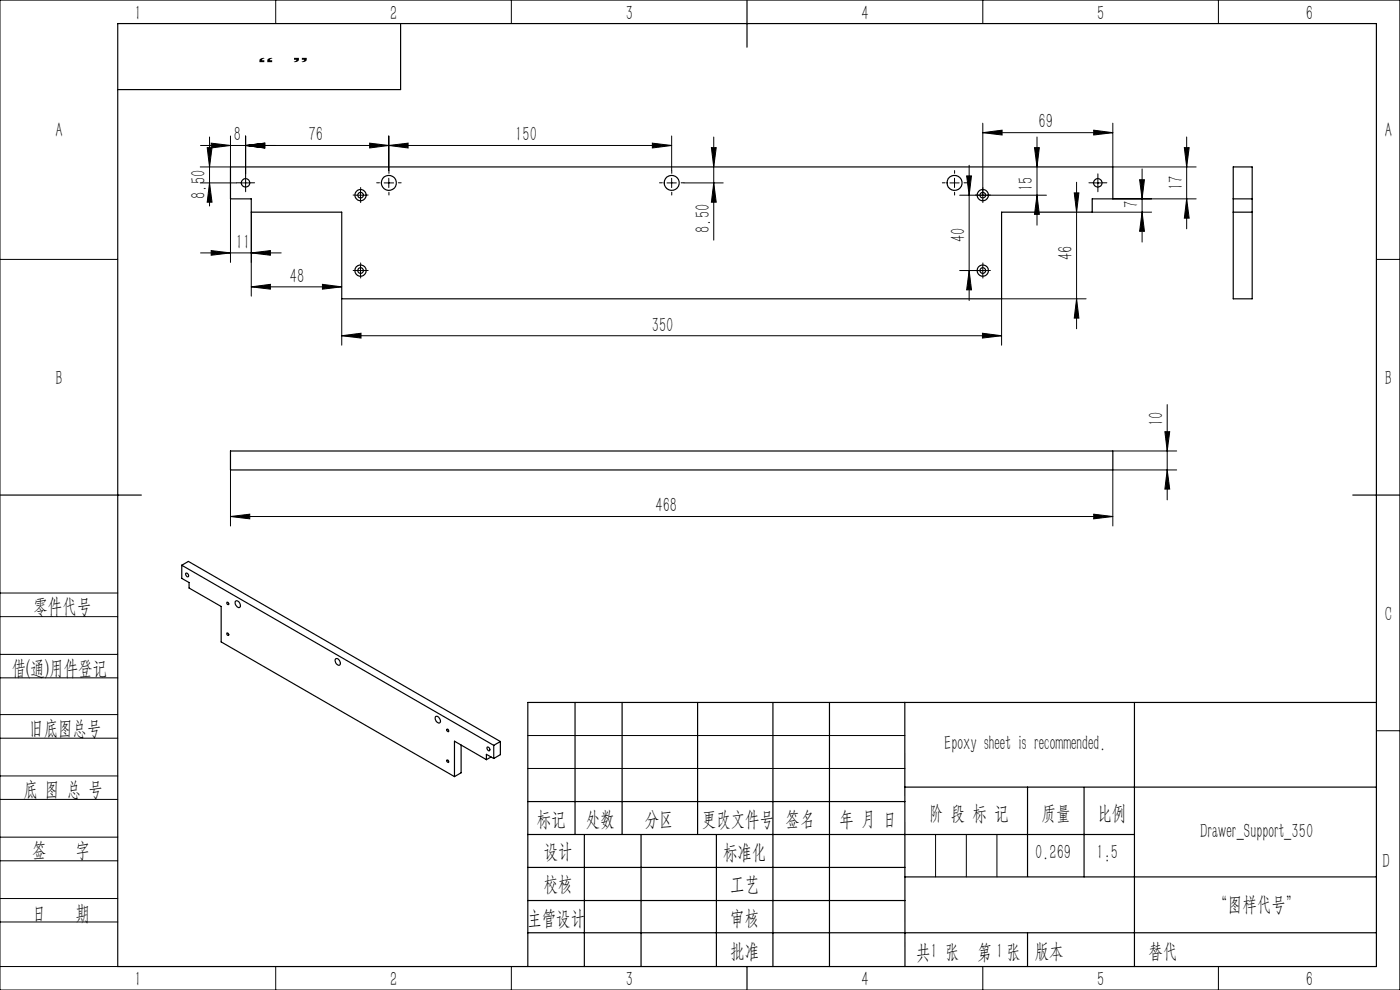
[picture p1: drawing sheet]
<svg xmlns="http://www.w3.org/2000/svg" width="297mm" height="210mm" viewBox="0 0 297 210" stroke-linecap="round" stroke-linejoin="round" font-family="sans-serif">
<g fill="none" stroke="#000" stroke-width=".21">
<path d="M0 0h297v210h-297zM58.5 0v5M108.5 0v5M208.5 0v5M258.5 0v5M42.5 38.8h7.7M42.5 30.9h100M44 31.3h1l-.6 4.1zM44.4 38.8l.6 4.1h-1zM44.4 29.1v14.6M44.8 30.4l4.1 .5-4.1 .5zM48.9 28.8v6.6h-6.4"/>
<path d="M51.1 38.8h2M52.1 30.9l4.1-.5v1zM52.1 28.8v8.1M52.1 37.8v2M78.4 30.4l4.1 .5-4.1 .5zM81.5 38.8h2M82.5 37.8v2M82.5 30.9l4.1-.5v1zM82.5 28.8v7.4M138.4 30.4l4.1 .5-4.1 .5zM141.5 38.8h2M142.5 28.8v7.4"/>
<path d="M142.5 37.8v2M145.1 38.8h8.3M150.9 31.3h1l-.5 4.1zM151.4 38.8l.5 4.1h-1zM151.4 29.1v21.8M201.5 38.8h2M202.5 37.8v2M205.1 37.3h1l-.5 4.1zM205.6 35.1v28.6M208.5 28.1l4.1-.5v1zM208.5 26.1v16.3M208.5 28.1h27.6"/>
<path d="M219.5 31.3h1l-.5 4.1zM220 29.1v18.7M228.4 38.7v31M231.9 38.8h2M232 27.6l4.1 .5-4.1 .5zM232.9 37.8v2M236.1 26.1v9.3h17.7M241.8 38.1h1l-.5 4.1zM242.3 35.8v15.6M251.2 31.3h1.1l-.6 4.1zM251.7 29.1v19.4M0 55h25"/>
<path d="M42.5 53.6h17.2M44.8 53.2l4.1 .4-4.1 .5zM48.9 42.2v13.5M53.3 53.6l4.1-.4v.9zM53.3 45v17.8M75.5 41.4h2M75.5 57.4h2M76.5 40.4v2M76.5 56.4v2M203.6 41.4h18.4M203.6 57.4h5.9M205.6 57.4l.5 4.1h-1z"/>
<path d="M208.5 56.4v2M220 41.4l.5 4.1h-1zM227.9 40.9h1l-.5 4.1zM231.7 45h12.6M236.1 42.2h17.7M242.3 45l.5 4.1h-1zM251.7 42.2l.6 4.1h-1.1zM292 55h5M53.3 60.8l4.1-.5v1zM53.3 60.8h19.2M68.4 60.3l4.1 .5-4.1 .5zM72.5 71.2l4.1-.5v1z"/>
<path d="M72.5 63.4v9.8M72.5 71.2h140M208.4 70.7l4.1 .5-4.1 .5zM228.4 63.4l.5 4.1h-1zM230.4 63.4h-17.9v9.8M48.9 99.7v11.9M236.1 95.7h13.5M247.1 91.6h1l-.5 4.1zM247.6 85.8v20.2M247.6 99.7l.5 4h-1zM249.6 99.7h-13.5v11.9M48.9 109.6l4.1-.5v1z"/>
<path d="M48.9 109.6h187.2M232 109.1l4.1 .5-4.1 .5zM0 138.8h25M0 125.8h25M0 130.8h25M0 143.8h25M0 156.6h25M0 151.6h25M112 156h80M292 155h5M0 169.6h25M0 164.6h25"/>
<path d="M0 177.6h25M112 163h80M198.5 177v9M205 177v9M211.5 177v9M0 182.6h25M0 190.6h25M0 195.6h25M0 205h25M58.5 205v5M108.5 205v5M208.5 205v5"/>
<path d="M258.5 205v5"/>
</g>
<g fill="none" stroke="#000" stroke-width=".21" stroke-dasharray="30.5 1.3 1.3 1.3">
<path d="M51.1 38.8h-.9M52.1 37.8v-.9M52.1 39.8v.9M53.1 38.8h.9M80.5 38.8h-.6M82.5 36.8v-.6M84.5 38.8h.6M140.5 38.8h-.6M142.5 36.8v-.6M144.5 38.8h.6M200.5 38.8h-.6M202.5 36.8v-.6"/>
<path d="M204.5 38.8h.6M231.9 38.8h-.9M232.9 37.8v-.9M232.9 39.8v.9M233.9 38.8h.9M75.5 57.4h-.6M75.5 41.4h-.6M76.5 56.4v-.6M76.5 58.4v.6M76.5 40.4v-.6M76.5 42.4v.6M77.5 57.4h.6"/>
<path d="M77.5 41.4h.6M82.5 40.8v.6M142.5 40.8v.6M202.5 40.8v.6M207.5 41.4h-.6M207.5 57.4h-.6M208.5 40.4v-.6M208.5 42.4v.6M208.5 56.4v-.6M208.5 58.4v.6M209.5 41.4h.6M209.5 57.4h.6"/>
</g>
<g fill="none" stroke="#000" stroke-width=".25">
<path d="M25 5h267v200h-267zM85 5v14h-60M158.5 0v10M48.9 35.4h187.2v6.8h-4.4v2.8h-19.2v18.4h-140v-18.4h-19.2v-2.8h-4.4zM261.6 35.4h4v28h-4zM261.6 45h4M261.6 42.2h4M48.9 95.7h187.2v4h-187.2zM0 105h30M38.6 119.9l66.1 38.2M38.6 119.9l1.4-.8 66.2 38.2M38.6 119.9v2.8l1.5 .9v1.1l6.8 3.9v7.6l49.5 28.5"/>
<path d="M287 105h10M39.4 121.6a.43 .43 0 0 1 .5 .2 .43 .43 0 0 1-.1 .6l-.3-.3zM48.2 127.7a.26 .26 0 0 1 .3 .2 .26 .26 0 0 1-.2 .3l-.1-.1zM48.2 134.3a.28 .28 0 0 1 .3 .1 .28 .28 0 0 1-.2 .4l-.2-.3zM50 127.5a.87 .87 0 0 1 .9 .4 .87 .87 0 0 1-.1 1 .94 .94 0 0 1-.8-1.4zM71.2 139.7a.88 .88 0 0 1 .8 .5 .88 .88 0 0 1 0 .9 .94 .94 0 0 1-.8-1.4zM92.4 152.1a.83 .83 0 0 1 .9 .2 .83 .83 0 0 1 0 1 .87 .87 0 0 1-.9-1.2zM94.8 154.7a.29 .29 0 0 1 .3 .1 .29 .29 0 0 1 0 .4l-.3-.2zM97.8 158v5.9l-1.4 .8M103.3 158.5a.43 .43 0 0 1 .5 .2 .43 .43 0 0 1 0 .6l-.4-.3zM104.7 158.1v2.8M106.2 157.3l-1.5 .8"/>
<path d="M106.2 157.3v2.8l-1.5 .8M122 149v28M132 149v28M148 149v28M164 149v56M176 149v56M191.9 149l.1 56M240.7 149v56M292 149h-180v56M94.8 161.2a.29 .29 0 0 1 .3 .2 .29 .29 0 0 1 0 .3l-.3-.1zM103.2 161.1l-6.8-3.9v7.5M104.2 160.6l-1 .5"/>
<path d="M104.7 160.9l-1.5-.9v1.1M112 177h128.7M112 170h80M124 177v28M136 177v28M152 177v28M191.9 167h100.1M218 167v18.9M230 167v19M112 197.9h180M112 184h80M112 191h80"/>
<path d="M192 186h100M218 197.9v7.1M158.5 205v5"/>
<circle cx="52.1" cy="38.8" r=".91"/>
<circle cx="82.5" cy="38.8" r="1.59"/>
<circle cx="142.5" cy="38.8" r="1.59"/>
<circle cx="202.5" cy="38.8" r="1.59"/>
<circle cx="232.9" cy="38.8" r=".91"/>
<circle cx="76.5" cy="57.4" r="1.2"/>
<circle cx="76.5" cy="41.4" r="1.2"/>
<circle cx="76.5" cy="57.4" r=".6"/>
<circle cx="76.5" cy="41.4" r=".59"/>
<circle cx="208.5" cy="57.4" r=".6"/>
<circle cx="208.5" cy="57.4" r="1.2"/>
<circle cx="208.5" cy="41.4" r="1.2"/>
<circle cx="208.5" cy="41.4" r=".6"/>
</g>
<g fill="#000">
<path d="M44.8 30.4l4.1 .5-4.1 .5zM52.1 30.9l4.1-.5v1zM52.1 30.9l4.1-.5v1zM78.4 30.4l4.1 .5-4.1 .5zM82.5 30.9l4.1-.5v1zM138.4 30.4l4.1 .5-4.1 .5zM48.9 109.6l4.1-.5v1zM232 109.1l4.1 .5-4.1 .5z"/>
<path d="M53.3 53.6l4.1-.4v.9zM44.8 53.2l4.1 .4-4.1 .5z"/>
<path d="M220 41.4l.5 4.1h-1zM219.5 31.3h1l-.5 4.1zM44.4 38.8l.6 4.1h-1zM44 31.3h1l-.6 4.1zM151.4 38.8l.5 4.1h-1zM150.9 31.3h1l-.5 4.1z"/>
<path d="M227.9 40.9h1l-.5 4.1zM228.4 63.4l.5 4.1h-1zM241.8 38.1h1l-.5 4.1zM242.3 45l.5 4.1h-1zM251.2 31.3h1.1l-.6 4.1zM251.7 42.2l.6 4.1h-1.1zM205.1 37.3h1l-.5 4.1zM205.6 57.4l.5 4.1h-1zM247.1 91.6h1l-.5 4.1zM247.6 99.7l.5 4h-1z"/>
<path d="M68.4 60.3l4.1 .5-4.1 .5zM53.3 60.8l4.1-.5v1zM208.4 70.7l4.1 .5-4.1 .5zM72.5 71.2l4.1-.5v1zM232 27.6l4.1 .5-4.1 .5zM208.5 28.1l4.1-.5v1z"/>
</g>
<g font-size="4.4">
<text x="28.5" y="4.2">1</text>
<text x="82.8" y="4.2">2</text>
<text x="132.8" y="4.2">3</text>
<text x="182.8" y="4.2">4</text>
<text x="232.7" y="4.2">5</text>
<text x="277" y="4.2">6</text>
<text x="11.8" y="29.1">A</text>
<text x="49.6" y="30">8</text>
<text x="65.5" y="30">76</text>
<text x="109.3" y="30">150</text>
<text x="220.3" y="27.2">69</text>
<text x="293.8" y="29.1">A</text>
<text x="219.1" y="40.6" transform="rotate(-90 219.1 40.6)">15</text>
<text x="250.9" y="40.4" transform="rotate(-90 250.9 40.4)">17</text>
<text x="43.6" y="42.2" transform="rotate(-90 43.6 42.2)">8.50</text>
<text x="241.4" y="44.2" transform="rotate(-90 241.4 44.2)">7</text>
<text x="50" y="52.8">11</text>
<text x="150.6" y="49.4" transform="rotate(-90 150.6 49.4)">8.50</text>
<text x="204.7" y="51.4" transform="rotate(-90 204.7 51.4)">40</text>
<text x="61.5" y="59.9">48</text>
<text x="227.5" y="55.2" transform="rotate(-90 227.5 55.2)">46</text>
<text x="138.3" y="70.3">350</text>
<text x="11.8" y="81.6">B</text>
<text x="293.8" y="81.6">B</text>
<text x="246.8" y="90.4" transform="rotate(-90 246.8 90.4)">10</text>
<text x="139.1" y="108.7">468</text>
<text x="7.1" y="130.1">零件代号</text>
<text x="293.8" y="131.6">C</text>
<text x="2.5" y="143.2">借(通)用件登记</text>
<text x="6.2" y="155.8">旧底图总号</text>
<text x="200.3" y="159.1">Epoxy sheet is recommended.</text>
<text x="5" y="168.9">底 图 总 号</text>
<text x="197.1" y="173.8">阶 段 标 记</text>
<text x="221" y="173.8">质量</text>
<text x="232.8" y="173.8">比例</text>
<text x="113.9" y="175.2">标记</text>
<text x="124.3" y="175.2">处数</text>
<text x="136.8" y="175.2">分区</text>
<text x="148.9" y="175.2">更改文件号</text>
<text x="166.7" y="175.2">签名</text>
<text x="178.1" y="175.2">年 月 日</text>
<text x="254.6" y="177.8">Drawer_Support_350</text>
<text x="6.8" y="181.9">签</text>
<text x="16" y="181.9">字</text>
<text x="115.3" y="182.1">设计</text>
<text x="153.4" y="182.2">标准化</text>
<text x="219.6" y="182.1">0.269</text>
<text x="232.6" y="182.1">1:5</text>
<text x="293.3" y="184.1">D</text>
<text x="115.3" y="189">校核</text>
<text x="154.9" y="189">工艺</text>
<text x="6.8" y="195.2">日</text>
<text x="16" y="195.2">期</text>
<text x="111.9" y="196.2">主管设计</text>
<text x="154.9" y="196.2">审核</text>
<text x="257.4" y="193.2">“图样代号”</text>
<text x="154.9" y="203.1">批准</text>
<text x="194.4" y="203.4">共 张</text>
<text x="197.4" y="203.1">1</text>
<text x="207.4" y="203.4">第 张</text>
<text x="211.3" y="203.1">1</text>
<text x="219.5" y="203.1">版本</text>
<text x="243.6" y="203.1">替代</text>
<text x="28.5" y="209.2">1</text>
<text x="82.8" y="209.2">2</text>
<text x="132.8" y="209.2">3</text>
<text x="182.8" y="209.2">4</text>
<text x="232.8" y="209.2">5</text>
<text x="277" y="209.2">6</text>
</g>
<g font-size="4">
<text x="58.2" y="10.3" transform="rotate(-180 58.2 10.3)">”</text>
<text x="65.5" y="10.3" transform="rotate(-180 65.5 10.3)">“</text>
</g>
</svg>
